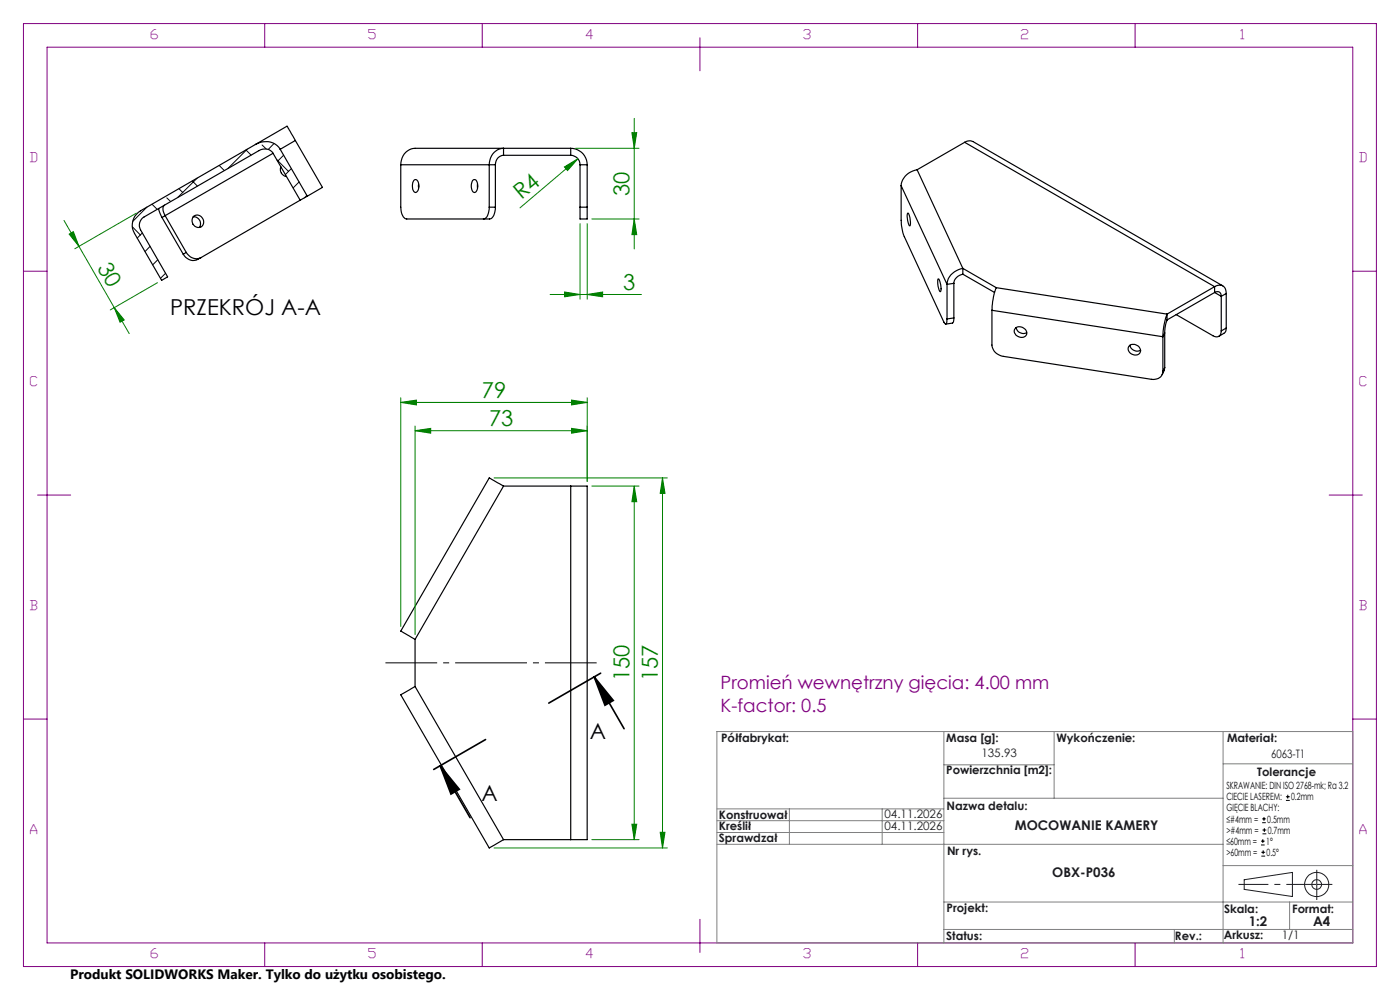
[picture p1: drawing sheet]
<svg xmlns="http://www.w3.org/2000/svg" width="297mm" height="210mm" viewBox="0 0 297 210" stroke-linecap="round" stroke-linejoin="round" font-family="sans-serif">
<g fill="none" stroke="#000" stroke-width=".25">
<path d="M54.2 30.6l-24.4 14.1a3.5 3.5 0 0 0-1.3 4.8l5.8 10 1.3-.8-5.8-10a2.03 2.03 0 0 1 .8-2.7l24.3-14a2.15 2.15 0 0 1 3 .5M54.2 30.6a3.8 3.8 0 0 1 5.2 1.1M57.9 32.5l5.8 10M57.9 32.5l-23.5 13.6M59.4 31.7l5.8 9.9M59.6 35.4a1.54 1.54 0 0 0 1.2 2.1M62.7 29.8l-1.8-3-6.7 3.8M62.7 29.8l-3.3 1.9M62.7 29.8l5.7 9.9-3.2 1.9M85 35v8.9a2.3 2.3 0 0 0 1.3 2.6h17.6a2.24 2.24 0 0 0 1.2-2.6M85 35h20.1M87.8 38.3a.6 .6 0 0 1 .7-.1 .6 .6 0 0 1 .3 .7 1.38 1.38 0 0 1-.7 1.9 2.01 2.01 0 0 1-.3-2.5z"/>
<path d="M88.8 39v.9M100.3 38.3a.6 .6 0 0 1 .7-.1 .6 .6 0 0 1 .3 .7 1.74 1.74 0 0 1-.6 1.9 1.71 1.71 0 0 1-.5-2.3zM101.3 39v.9M105.1 35v8.9M106.8 32.9v-1.4a3.3 3.3 0 0 0-3 3.5v8.9M106.8 32.9a1.88 1.88 0 0 0-1.7 2.1M106.8 32.9h14.3M121.1 31.5h-33a3.3 3.3 0 0 0-3.1 3.5M121.1 31.5a3.5 3.5 0 0 1 3.5 3.5M121.1 32.9a1.99 1.99 0 0 1 1.9 2.1M121.1 31.5v1.4M123 35h1.6"/>
<path d="M123 35v8.9M124.6 35v8.9M191.2 39.4v7.3l.4 3 8.6 18.6 .4 .4 .2-.3 .1-.7M191.2 39.4l9.7 20.9M194.6 36a3.9 3.9 0 0 0-3.4 3.4M194.6 36l9.7 20.9M204.6 30.2l.7-.3 1.1 .1 53 30.6M204.6 30.2l53.1 30.6M204.6 30.2l-10 5.8M33.7 44.2l.7 1.9M34.4 46.1l4.5 7.8M34.9 43.5a1.77 1.77 0 0 0 .1 2.2l4.5 7.8"/>
<path d="M38.9 53.9a2.41 2.41 0 0 0 3.8 .7M39.5 53.5a2.42 2.42 0 0 0 3.2 1.1M39.5 53.5l-.6 .4M41 46a1.46 1.46 0 0 1 1.3 .7 1.46 1.46 0 0 1 0 1.6M41.1 45.9a1.37 1.37 0 0 1 1.9 .4 1.37 1.37 0 0 1-.5 1.9 1.43 1.43 0 0 1-1.6-.7 1.43 1.43 0 0 1 .2-1.6zM63.7 42.5l-21 12.1M65.2 41.6l-1.5 .9M103.8 43.9a2.24 2.24 0 0 1-1.2 2.6M103.8 43.9h1.3M123 43.9v2.6h1.6v-2.6M123 43.9h1.6M192.5 45.2a2.26 2.26 0 0 1 .6 2.1l-.1 .6a3.4 3.4 0 0 1-.5-2.7z"/>
<path d="M199 59.2a2.17 2.17 0 0 1 .6 2.1v.5l-.2 .1-.4-1.2zM204.3 56.9a3.9 3.9 0 0 0-3.4 3.4M204.3 58.2a2.22 2.22 0 0 0-1.9 1.9M204.3 56.9l7 4.1M204.3 56.9v1.3M204.3 58.2l6.7 3.8M200.9 60.3v7.4M202.4 67.4l-.1 .8-.2 .3-1.5 .2M202.4 60.1l-1.5 .2M202.4 60.1v7.3M202.4 67.4l-1.5 .3M210.4 65.8v7.4a2.69 2.69 0 0 0 2.5 2.4l31.4 4.9a1.92 1.92 0 0 0 2.4-1.7"/>
<path d="M210.4 65.8l36.3 5.6M211.3 61l-.6 2-.3 2.8M211.3 61l36.3 5.6M215.5 69.5a1.53 1.53 0 0 1 2.3 1.4 1.41 1.41 0 0 1-1.7 .5 1.41 1.41 0 0 1-.9-1.5zM215.5 69.5a1.54 1.54 0 0 0 2.3 1M239.5 73.4a1.41 1.41 0 0 1 1.7-.1 1.41 1.41 0 0 1 .6 1.6 1.39 1.39 0 0 1-1.7 .2 1.39 1.39 0 0 1-.6-1.7zM239.7 73.2a1.54 1.54 0 0 0 2.3 1.1M246.7 71.4v7.4M247.1 78l-.5 1.5M247.1 70.6l-.4 .8M247.1 78l-.4 .8M247.1 70.6v7.4"/>
<path d="M247.6 66.6l-.7 2.5-.2 2.3M247.6 67.9l-.4 1.6-.1 1.1M247.6 66.6v1.3M249.5 66.7l7.8 4.5a1.07 1.07 0 0 0 1.3 .1 1.07 1.07 0 0 0 .5-1.1M257.7 60.8a1.5 1.5 0 0 1 1.7-.2 1.5 1.5 0 0 1 .7 1.7M257.7 62a.86 .86 0 0 1 1-.1 .86 .86 0 0 1 .4 1M257.7 60.8l-10.1 5.8M257.7 60.8v1.2M257.7 62l-10.1 5.9M257.7 62l1.4 .9M259.1 62.9v7.3M260.1 69.6v.6l-.3 .4-1.2 .8"/>
<path d="M260.1 62.3l-1 .6M260.1 62.3v7.3M260.1 69.6l-1 .6M106.8 103.1l-3-1.7-18.8 32.5 3.1 1.7M106.8 103.1l-18.7 32.5M106.8 103.1h14.3M121.1 103.1h3.5v75h-3.5M121.1 103.1v75M88.1 135.6v10M88.1 145.6l-3.1 1.8 18.8 32.5 3-1.8M88.1 145.6l18.7 32.5M106.8 178.1h14.3"/>
</g>
<g fill="none" stroke="#000" stroke-width=".21">
<path d="M40.8 38.4l1.1 1.1M41.8 37.8l-4.1 4.1M46.5 35.1l1.1 1.1M52.2 31.8l1.1 1.1M52.5 31.6l-4.2 4.2M55.6 30.8l.9 .8M58.1 30.4l-1.2 1.3M58.7 33.9l2.5 2.5M60.2 32.9l-1.3 1.3M61.8 35.8l-1.3 1.2M63.5 38.6l-1.3 1.3M28.1 48.1l1.7 1.7"/>
<path d="M30.2 49.4l-1.1 1.1M31.2 43.9l-3 3.1M31.9 52.2l-1.1 1.2M32.2 43.3l1.1 1.1M33.5 55.1l-1.1 1.1M35.1 58l-1.1 1M35.4 42l.8 .7M38 40l.8 .8M65.1 41.4l-.5 .6"/>
</g>
<path d="M122.1 31.5h13.5M134.5 25.1v27.7M125.6 46.5h10M134.5 46.5l.6 3.3h-1z" fill="none" stroke="#008000" stroke-width=".21"/>
<g fill="none" stroke="#191924" stroke-width=".21">
<path d="M263.9 186.6l10.3-1.5v5.1l-10.3-1.5z"/>
<circle cx="279.3" cy="187.6" r="1.03"/>
<circle cx="279.3" cy="187.6" r="2.57"/>
</g>
<path d="M279.3 187.6h-16.7" fill="none" stroke="#191924" stroke-width=".21" stroke-dasharray="6.3 1.3 1.3 1.3" stroke-dashoffset="-.1" stroke-linecap="butt"/>
<path d="M279.3 187.6h3.3M279.3 187.6v3.3M279.3 187.6v-3.1" fill="none" stroke="#191924" stroke-width=".21" stroke-dasharray="6.3 1.3 1.3 1.3" stroke-linecap="butt"/>
<g fill="none" stroke="#800080" stroke-width=".21">
<path d="M5 5h287v200h-287zM10 10h277v190h-277zM56.2 5v5M102.3 5v5M148.5 8v7M194.7 5v5M240.8 5v5M5 57.5h5M287 57.5h5M8 105h7M282 105h7M5 152.5h5"/>
<path d="M287 152.5h5M148.5 195v7M56.2 200v5M102.3 200v5M194.7 200v5M240.8 200v5"/>
</g>
<g fill="none" stroke="#808080" stroke-width=".21">
<path d="M152.1 155.2h134.9v44.8h-134.9zM200.2 155.2v44.8M223.6 155.2v14.1M259.5 155.2v44.8M152.1 176.6h48.1M152.1 174.1h48.1M152.1 171.6h48.1M152.1 179.1h107.4M167.5 171.6v7.5M187.1 171.6v7.5M200.2 169.3h59.3M200.2 162.2h23.4"/>
<path d="M259.5 162h27.5M200.2 197.2h86.8M200.2 191.3h86.8M249.1 197.2v2.8M259.5 183.6h27.5M273.6 191.3v5.9"/>
</g>
<path d="M134.5 46.5l.6 3.3h-1z" fill="#008000"/>
<path d="M134.1 28.1h1l-.6 3.4z" fill="none" stroke="#008000" stroke-width=".21"/>
<path d="M134.1 28.1h1l-.6 3.4z" fill="#008000"/>
<path d="M119.7 35.4l2.9-1.7-2.2 2.5zM122.6 33.7l-12.3 10.4" fill="none" stroke="#008000" stroke-width=".21"/>
<path d="M119.7 35.4l2.9-1.7-2.2 2.5z" fill="#008000"/>
<path d="M123 47.4v16.1M124.6 47.4v16.1M116.7 62.5h19.4M119.8 61.9l3.2 .6-3.2 .5z" fill="none" stroke="#008000" stroke-width=".21"/>
<path d="M119.8 61.9l3.2 .6-3.2 .5z" fill="#008000"/>
<path d="M124.6 62.5l3.2-.6v1.1z" fill="none" stroke="#008000" stroke-width=".21"/>
<path d="M124.6 62.5l3.2-.6v1.1z" fill="#008000"/>
<path d="M88.1 91.4l3.3-.5v1zM88.1 90.4v44.2M88.1 91.4h36.5M124.6 90.4v11.7" fill="none" stroke="#008000" stroke-width=".21"/>
<path d="M88.1 91.4l3.3-.5v1z" fill="#008000"/>
<path d="M121.2 90.9l3.4 .5-3.4 .5z" fill="none" stroke="#008000" stroke-width=".21"/>
<path d="M121.2 90.9l3.4 .5-3.4 .5z" fill="#008000"/>
<path d="M85 84.4v48.5M85 85.4h39.6M121.2 84.9l3.4 .5-3.4 .5zM124.6 84.4v17.7" fill="none" stroke="#008000" stroke-width=".21"/>
<path d="M121.2 84.9l3.4 .5-3.4 .5z" fill="#008000"/>
<path d="M85 85.4l3.3-.5v1z" fill="none" stroke="#008000" stroke-width=".21"/>
<path d="M85 85.4l3.3-.5v1z" fill="#008000"/>
<path d="M125.6 103.1h10M134.5 103.1v75M125.6 178.1h10M134.1 174.8h1l-.6 3.3z" fill="none" stroke="#008000" stroke-width=".21"/>
<path d="M134.1 174.8h1l-.6 3.3z" fill="#008000"/>
<path d="M134.5 103.1l.6 3.3h-1z" fill="none" stroke="#008000" stroke-width=".21"/>
<path d="M134.5 103.1l.6 3.3h-1z" fill="#008000"/>
<path d="M104.8 101.4h36.8M140.5 101.4v78.5M104.8 179.9h36.8M140.1 176.6h1l-.6 3.3z" fill="none" stroke="#008000" stroke-width=".21"/>
<path d="M140.1 176.6h1l-.6 3.3z" fill="#008000"/>
<path d="M140.5 101.4l.6 3.3h-1z" fill="none" stroke="#008000" stroke-width=".21"/>
<path d="M140.5 101.4l.6 3.3h-1z" fill="#008000"/>
<path d="M103 156.9l-11 6.3M126 143.6l4.1 5-1.8 1zM126 143.6l6.4 11M127.4 142.8l-11 6.3M93.4 162.4l4 5-1.7 1zM93.4 162.4l6.3 11.1" fill="none" stroke="#000" stroke-width=".35"/>
<path d="M126 143.6l4.1 5-1.8 1zM93.4 162.4l4 5-1.7 1z" fill="#000"/>
<path d="M13.6 46.8l13.8 24M28.9 45.2l-13 7.6M33.4 60l-10 5.7M24.2 65.3l2.2 2.6-.9 .5z" fill="none" stroke="#008000" stroke-width=".21"/>
<path d="M126.6 140.6h-44.8" fill="none" stroke="#000" stroke-width=".21" stroke-dasharray="15.2 1.3 1.3 1.3" stroke-dashoffset="4.3" stroke-linecap="butt"/>
<path d="M24.2 65.3l2.2 2.6-.9 .5z" fill="#008000"/>
<path d="M14.7 49.7l.9-.6 1.2 3.2z" fill="none" stroke="#008000" stroke-width=".21"/>
<path d="M14.7 49.7l.9-.6 1.2 3.2z" fill="#008000"/>
<g fill="none" stroke="#000" stroke-width=".21">
<path d="M267.5 179.2h.8M267.5 178.4h.8M267.8 174.5h.7M267.8 173.7h.7M267.8 176.9h.8M267.8 176.1h.8M267.9 178v.8M268.1 173.3v.8M268.2 175.7v.8M272.8 169.8h.8M272.8 169h.8M273.2 168.6v.8"/>
<path d="M267.6 181.6h.8M267.6 180.8h.8M268 180.4v.8"/>
</g>
<g font-size="4.7" fill="#008000">
<text x="133.6" y="41.5" transform="rotate(-90 133.6 41.5)">30</text>
<text x="110.7" y="42.5" transform="rotate(-40 110.7 42.5)">R4</text>
<text x="20.6" y="56.8" transform="rotate(60 20.6 56.8)">30</text>
<text x="132.2" y="61.4">3</text>
<text x="102.2" y="84.3">79</text>
<text x="103.7" y="90.3">73</text>
<text x="133.6" y="144.5" transform="rotate(-90 133.6 144.5)">150</text>
<text x="139.6" y="144.5" transform="rotate(-90 139.6 144.5)">157</text>
</g>
<g font-size="4.7">
<text x="36.1" y="66.9">PRZEKRÓJ A-A</text>
<text x="125.1" y="156.7">A</text>
<text x="102.2" y="169.9">A</text>
</g>
<g font-size="3.9" fill="#800080">
<text x="152.9" y="146.1">Promień wewnętrzny gięcia: 4.00 mm</text>
<text x="152.9" y="151">K-factor: 0.5</text>
</g>
<text font-size="2.9" x="14.9" y="207.6">Produkt SOLIDWORKS Maker. Tylko do użytku osobistego.</text>
<g font-size="2.8" fill="#800080">
<text x="32" y="8.2">6</text>
<text x="78.2" y="8.2">5</text>
<text x="124.4" y="8.2">4</text>
<text x="170.5" y="8.2">3</text>
<text x="216.7" y="8.2">2</text>
<text x="263.2" y="8.2">1</text>
<text x="6.5" y="34.4">D</text>
<text x="288.5" y="34.4">D</text>
<text x="6.5" y="81.9">C</text>
<text x="288.5" y="81.9">C</text>
<text x="6.5" y="129.4">B</text>
<text x="288.5" y="129.4">B</text>
<text x="6.5" y="176.9">A</text>
<text x="288.5" y="176.9">A</text>
<text x="32" y="203.2">6</text>
<text x="78.2" y="203.2">5</text>
<text x="124.4" y="203.2">4</text>
<text x="170.5" y="203.2">3</text>
<text x="216.7" y="203.2">2</text>
<text x="263.2" y="203.2">1</text>
</g>
<g font-size="2.8" fill="#191924">
<text x="215.3" y="176">MOCOWANIE KAMERY</text>
<text x="223.2" y="186">OBX-P036</text>
<text x="264.9" y="196.5">1:2</text>
<text x="278.6" y="196.5">A4</text>
</g>
<g font-size="2.5" fill="#191924">
<text x="153" y="157.5">Półfabrykat:</text>
<text x="200.7" y="157.5">Masa [g]:</text>
<text x="208.2" y="160.6">135.93</text>
<text x="224.1" y="157.5">Wykończenie:</text>
<text x="260.3" y="157.5">Materiał:</text>
<text x="269.7" y="160.8">6063-T1</text>
<text x="200.7" y="164.3">Powierzchnia [m2]:</text>
<text x="266.7" y="164.5">Tolerancje</text>
<text x="152.5" y="173.6">Konstruował</text>
<text x="187.6" y="173.5">04.11.2026</text>
<text x="200.8" y="171.9">Nazwa detalu:</text>
<text x="152.5" y="176">Kreślił</text>
<text x="152.5" y="178.5">Sprawdzał</text>
<text x="187.6" y="176">04.11.2026</text>
<text x="200.9" y="181.3">Nr rys.</text>
<text x="200.8" y="193.5">Projekt:</text>
<text x="259.7" y="193.6">Skala:</text>
<text x="274.1" y="193.6">Format:</text>
<text x="200.7" y="199.3">Status:</text>
<text x="249.3" y="199.3">Rev.:</text>
<text x="259.6" y="199.2">Arkusz:</text>
<text x="271.9" y="199.2">1/1</text>
</g>
<g font-size="2.1">
<text x="260.2" y="167.4">SKRAWANIE: DIN ISO 2768-mk; Ra 3.2</text>
<text x="260.2" y="172.1">GIĘCIE BLACHY:</text>
<text x="260.2" y="169.8">CIECIE LASEREM:</text>
<text x="273.9" y="169.8">0.2mm</text>
<text x="260.2" y="174.5">≤#4mm =</text>
<text x="260.2" y="176.9">&gt;#4mm =</text>
<text x="260.2" y="179.2">≤60mm =</text>
<text x="268.6" y="179.2">1°</text>
<text x="268.9" y="174.5">0.5mm</text>
<text x="268.9" y="176.9">0.7mm</text>
<text x="260.2" y="181.6">&gt;60mm =</text>
<text x="268.7" y="181.6">0.5°</text>
</g>
</svg>
